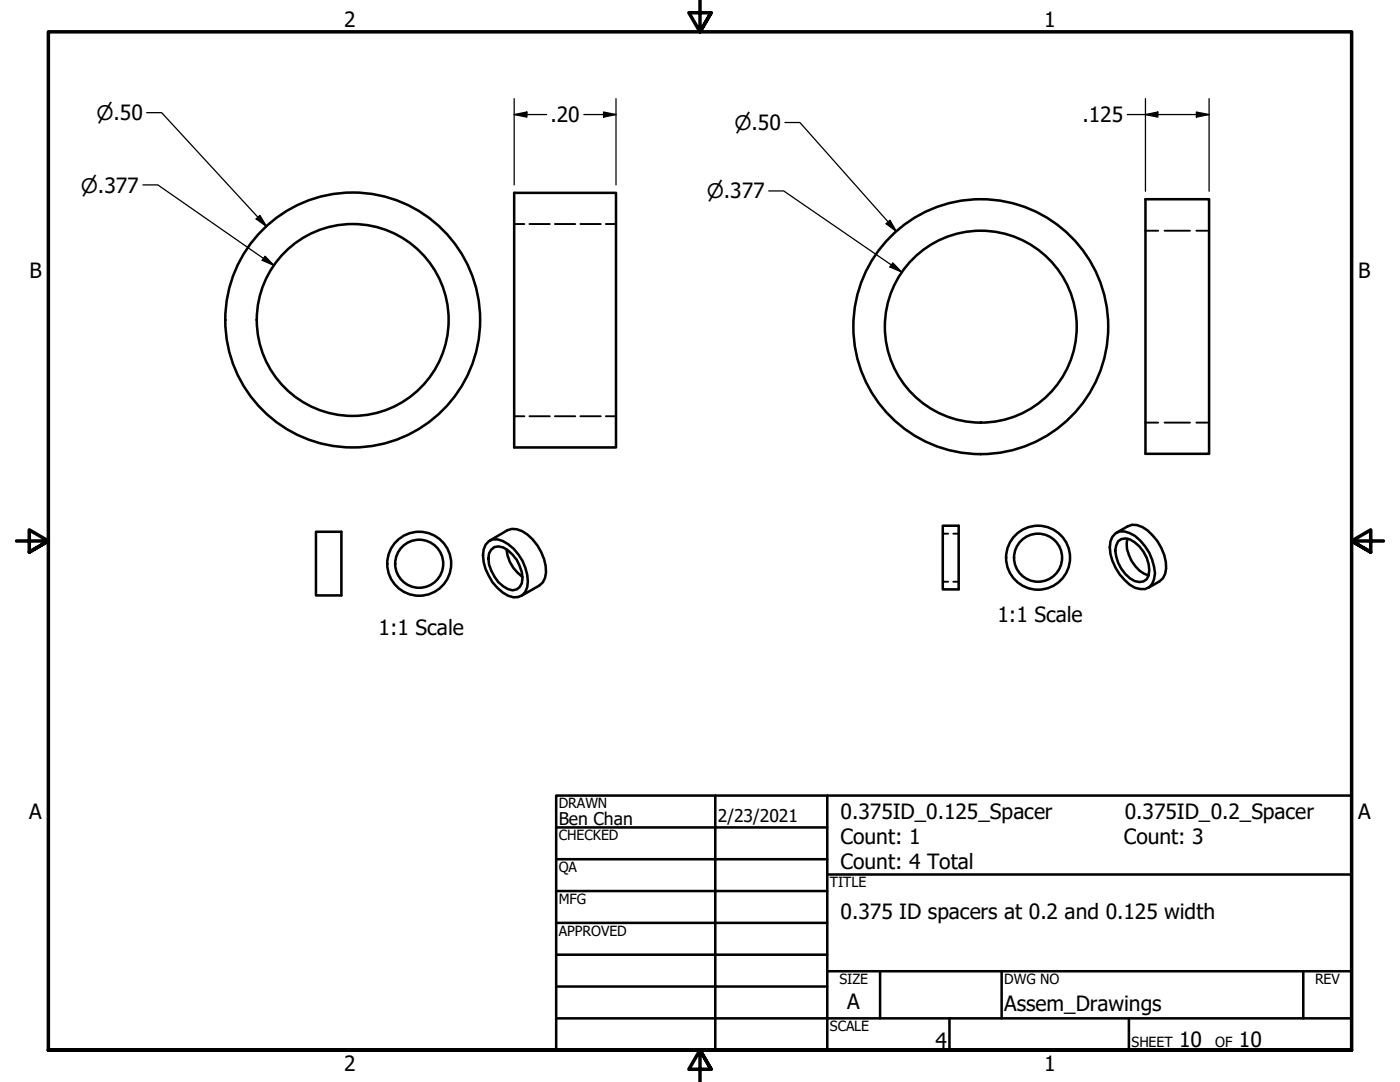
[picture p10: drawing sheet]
<svg xmlns="http://www.w3.org/2000/svg" width="279mm" height="216mm" viewBox="0 0 279 216" stroke-linecap="round" stroke-linejoin="round" font-family="sans-serif">
<!-- layer: Visible (ANSI) -->
<g fill="none" stroke="#000" stroke-width=".51">
<path d="M102.6 38.5h20.3v50.8h-20.3zM228.6 39.8h12.7v50.8h-12.7zM63.1 106.1h5v12.7h-5zM97.5 108a3.3 3.3 0 0 1 3.9 .6 9.2 9.2 0 0 1 3.8 8.6 2.51 2.51 0 0 1-3.8 1.7 9.5 9.5 0 0 1-5-8.1l.1-1.1 .4-1zM97.7 107.9l3.6-2.1a3.8 3.8 0 0 1 4 .9 10 10 0 0 1 3.7 7.5l-.2 1.1-.5 .9-.7 .6-3.5 2.1M98 109.7a2.29 2.29 0 0 1 3.3 .1 7.2 7.2 0 0 1 2.8 6.6 1.92 1.92 0 0 1-2.8 1.1 7.5 7.5 0 0 1-3.8-6.1l.1-1zM101.1 109.6a7.4 7.4 0 0 0 3.2 5.5M188.2 104.9h3.1v12.7h-3.1zM222.6 106.4a3.4 3.4 0 0 1 3.9 .5 10.1 10.1 0 0 1 4 7.5 2.96 2.96 0 0 1-2 3.1 4.5 4.5 0 0 1-4.1-1.8 9.1 9.1 0 0 1-2.8-7.7l.4-.9zM222.8 106.3l2.2-1.3a3.6 3.6 0 0 1 4 .9 10 10 0 0 1 3.7 7.5l-.2 1.1-.4 .9-.7 .6-2.2 1.3M223.1 108a2.39 2.39 0 0 1 3.3 .2 6.8 6.8 0 0 1 2.8 6.6 1.92 1.92 0 0 1-2.8 1.2 7.5 7.5 0 0 1-3.8-6.1l.2-1.1zM225 107.5a6.7 6.7 0 0 0 4.2 7.3"/>
<circle cx="70.4" cy="63.8" r="19.1"/>
<circle cx="70.4" cy="63.9" r="25.4"/>
<circle cx="195.7" cy="65.2" r="19.1"/>
<circle cx="195.7" cy="65.2" r="25.4"/>
<circle cx="83.7" cy="112.5" r="4.8"/>
<circle cx="83.7" cy="112.5" r="6.4"/>
<circle cx="207.2" cy="111.3" r="4.8"/>
<circle cx="207.2" cy="111.3" r="6.4"/>
</g>
<!-- layer: Hidden (ANSI) -->
<g fill="none" stroke="#000" stroke-width=".38">
<path d="M102.6 44.7h2M105.7 44.7h4M110.7 44.7h4.1M115.8 44.7h4.1M120.9 44.7h2M228.6 46h2.5M232.4 46h5.1M238.8 46h2.5M102.6 83.1h2M105.7 83.1h4M110.7 83.1h4.1M115.8 83.1h4.1"/>
<path d="M120.9 83.1h2M228.6 84.3h2.5M232.4 84.3h5.1M238.8 84.3h2.5M188.2 106.5h1M188.2 116.1h1M190.2 106.5h1.1M190.2 116.1h1.1"/>
</g>
<!-- layer: Border (ANSI) -->
<path d="M139.7 0v6.3l-2.2-3.8h4.4l-2.2 3.8 2.2-3.8M3.3 107.9h6.4l-3.9-2.2v4.5l3.9-2.3-3.9 2.3M276.1 107.9h-6.4l3.9-2.2v4.5l-3.9-2.3 3.9 2.3M9.7 209.5v-203.2h260v203.2h-260h260M141.9 213.4l-2.2-3.9 2.2 3.9h-4.4l2.2-3.9v6.4" fill="none" stroke="#000" stroke-width=".7"/>
<!-- layer: Title (ANSI) -->
<g fill="none" stroke="#000" stroke-width=".51">
<path d="M111 158.8h158.7v50.7h-158.7zM142.7 158.8v50.7M165.1 158.8v50.7M111 165.1h54.1M111 171.4h54.1M111 177.8h54.1M165.1 174.5h104.6M111 184.1h54.1M111 190.5h54.1M111 196.8h54.1M165.1 193.8h104.6M175.6 193.8v9.4"/>
<path d="M199.9 193.8v9.4M260.1 193.8v9.4M111 203.2h158.7M189.5 203.2v6.3M225.3 203.2v6.3"/>
</g>
<!-- layer: Dimension (ANSI) -->
<g fill="none" stroke="#000" stroke-width=".25">
<path d="M102.6 19.7v17.2M122.9 19.7v17.2M228.6 19.7v18.5M241.3 19.7v18.5M28.5 36.9h3l23.2 16.1M29.3 22.5h3l20.9 22.7M102.6 22.9l2.6-.5v1zM102.6 22.9h6.5M116.5 22.9h6.4M120.5 22.4l2.4 .5-2.4 .5zM153.4 38.1h3l23.6 16.2M156.7 24.4h2.9l19.3 21.8"/>
<path d="M225 22.9h16.3M228.6 22.9l2.5-.5v1zM238.8 22.4l2.5 .5-2.5 .5zM51.1 43.7l.8-.7 1.3 2.2zM52.9 51.1l1.8 1.9-2.4-1.1zM176.8 44.6l.8-.7 1.3 2.3zM178.2 52.5l1.8 1.8-2.4-1z"/>
</g>
<g fill="#000">
<path d="M102.6 22.9l2.6-.5v1z" fill-rule="evenodd"/>
<path d="M120.5 22.4l2.4 .5-2.4 .5z" fill-rule="evenodd"/>
<path d="M228.6 22.9l2.5-.5v1z" fill-rule="evenodd"/>
<path d="M238.8 22.4l2.5 .5-2.5 .5z" fill-rule="evenodd"/>
<path d="M51.1 43.7l.8-.7 1.3 2.2z" fill-rule="evenodd"/>
<path d="M52.9 51.1l1.8 1.9-2.4-1.1z" fill-rule="evenodd"/>
<path d="M176.8 44.6l.8-.7 1.3 2.3z" fill-rule="evenodd"/>
<path d="M178.2 52.5l1.8 1.8-2.4-1z" fill-rule="evenodd"/>
</g>
<g font-size="4.2">
<text x="68.7" y="5.3">2</text>
<text x="208.4" y="5.3">1</text>
<text x="109.9" y="24.4">.20</text>
<text x="216" y="24.4">.125</text>
<text x="5.9" y="55.5">B</text>
<text x="271.1" y="55.5">B</text>
<text x="199.1" y="124">1:1 Scale</text>
<text x="75.6" y="126.7">1:1 Scale</text>
<text x="5.8" y="163.4">A</text>
<text x="167.8" y="163.4">0.375ID_0.125_Spacer</text>
<text x="224.5" y="163.4">0.375ID_0.2_Spacer</text>
<text x="271" y="163.4">A</text>
<text x="167.8" y="168.4">Count: 1</text>
<text x="167.8" y="173.4">Count: 4 Total</text>
<text x="224.3" y="168.4">Count: 3</text>
<text x="167.8" y="183.5">0.375 ID spacers at 0.2 and 0.125 width</text>
<text x="169.1" y="201.3">A</text>
<text x="200.4" y="201.8">Assem_Drawings</text>
<text x="186.7" y="209">4</text>
<text x="235.3" y="209">10</text>
<text x="247.3" y="209">10</text>
<text x="68.7" y="213.6">2</text>
<text x="208.4" y="213.6">1</text>
</g>
<g font-size="4">
<text x="19.2" y="23.9">⌀.50</text>
<text x="146.6" y="25.9">⌀.50</text>
<text x="16.1" y="38.4">⌀.377</text>
<text x="141.1" y="39.6">⌀.377</text>
</g>
<g font-size="3.5">
<text x="111.5" y="164.5">Ben Chan</text>
<text x="143.3" y="164">2/23/2021</text>
</g>
<g font-size="2.8">
<text x="111.5" y="161.3">DRAWN</text>
<text x="111.5" y="167.7">CHECKED</text>
<text x="111.5" y="174.1">QA</text>
<text x="165.6" y="177">TITLE</text>
<text x="111.5" y="180.4">MFG</text>
<text x="111.5" y="186.8">APPROVED</text>
<text x="167.5" y="196.4">SIZE</text>
<text x="200.4" y="196.4">DWG NO</text>
<text x="262.4" y="196.3">REV</text>
<text x="165.6" y="205.8">SCALE</text>
<text x="225.8" y="209">SHEET</text>
<text x="242.5" y="209">OF</text>
</g>
</svg>
